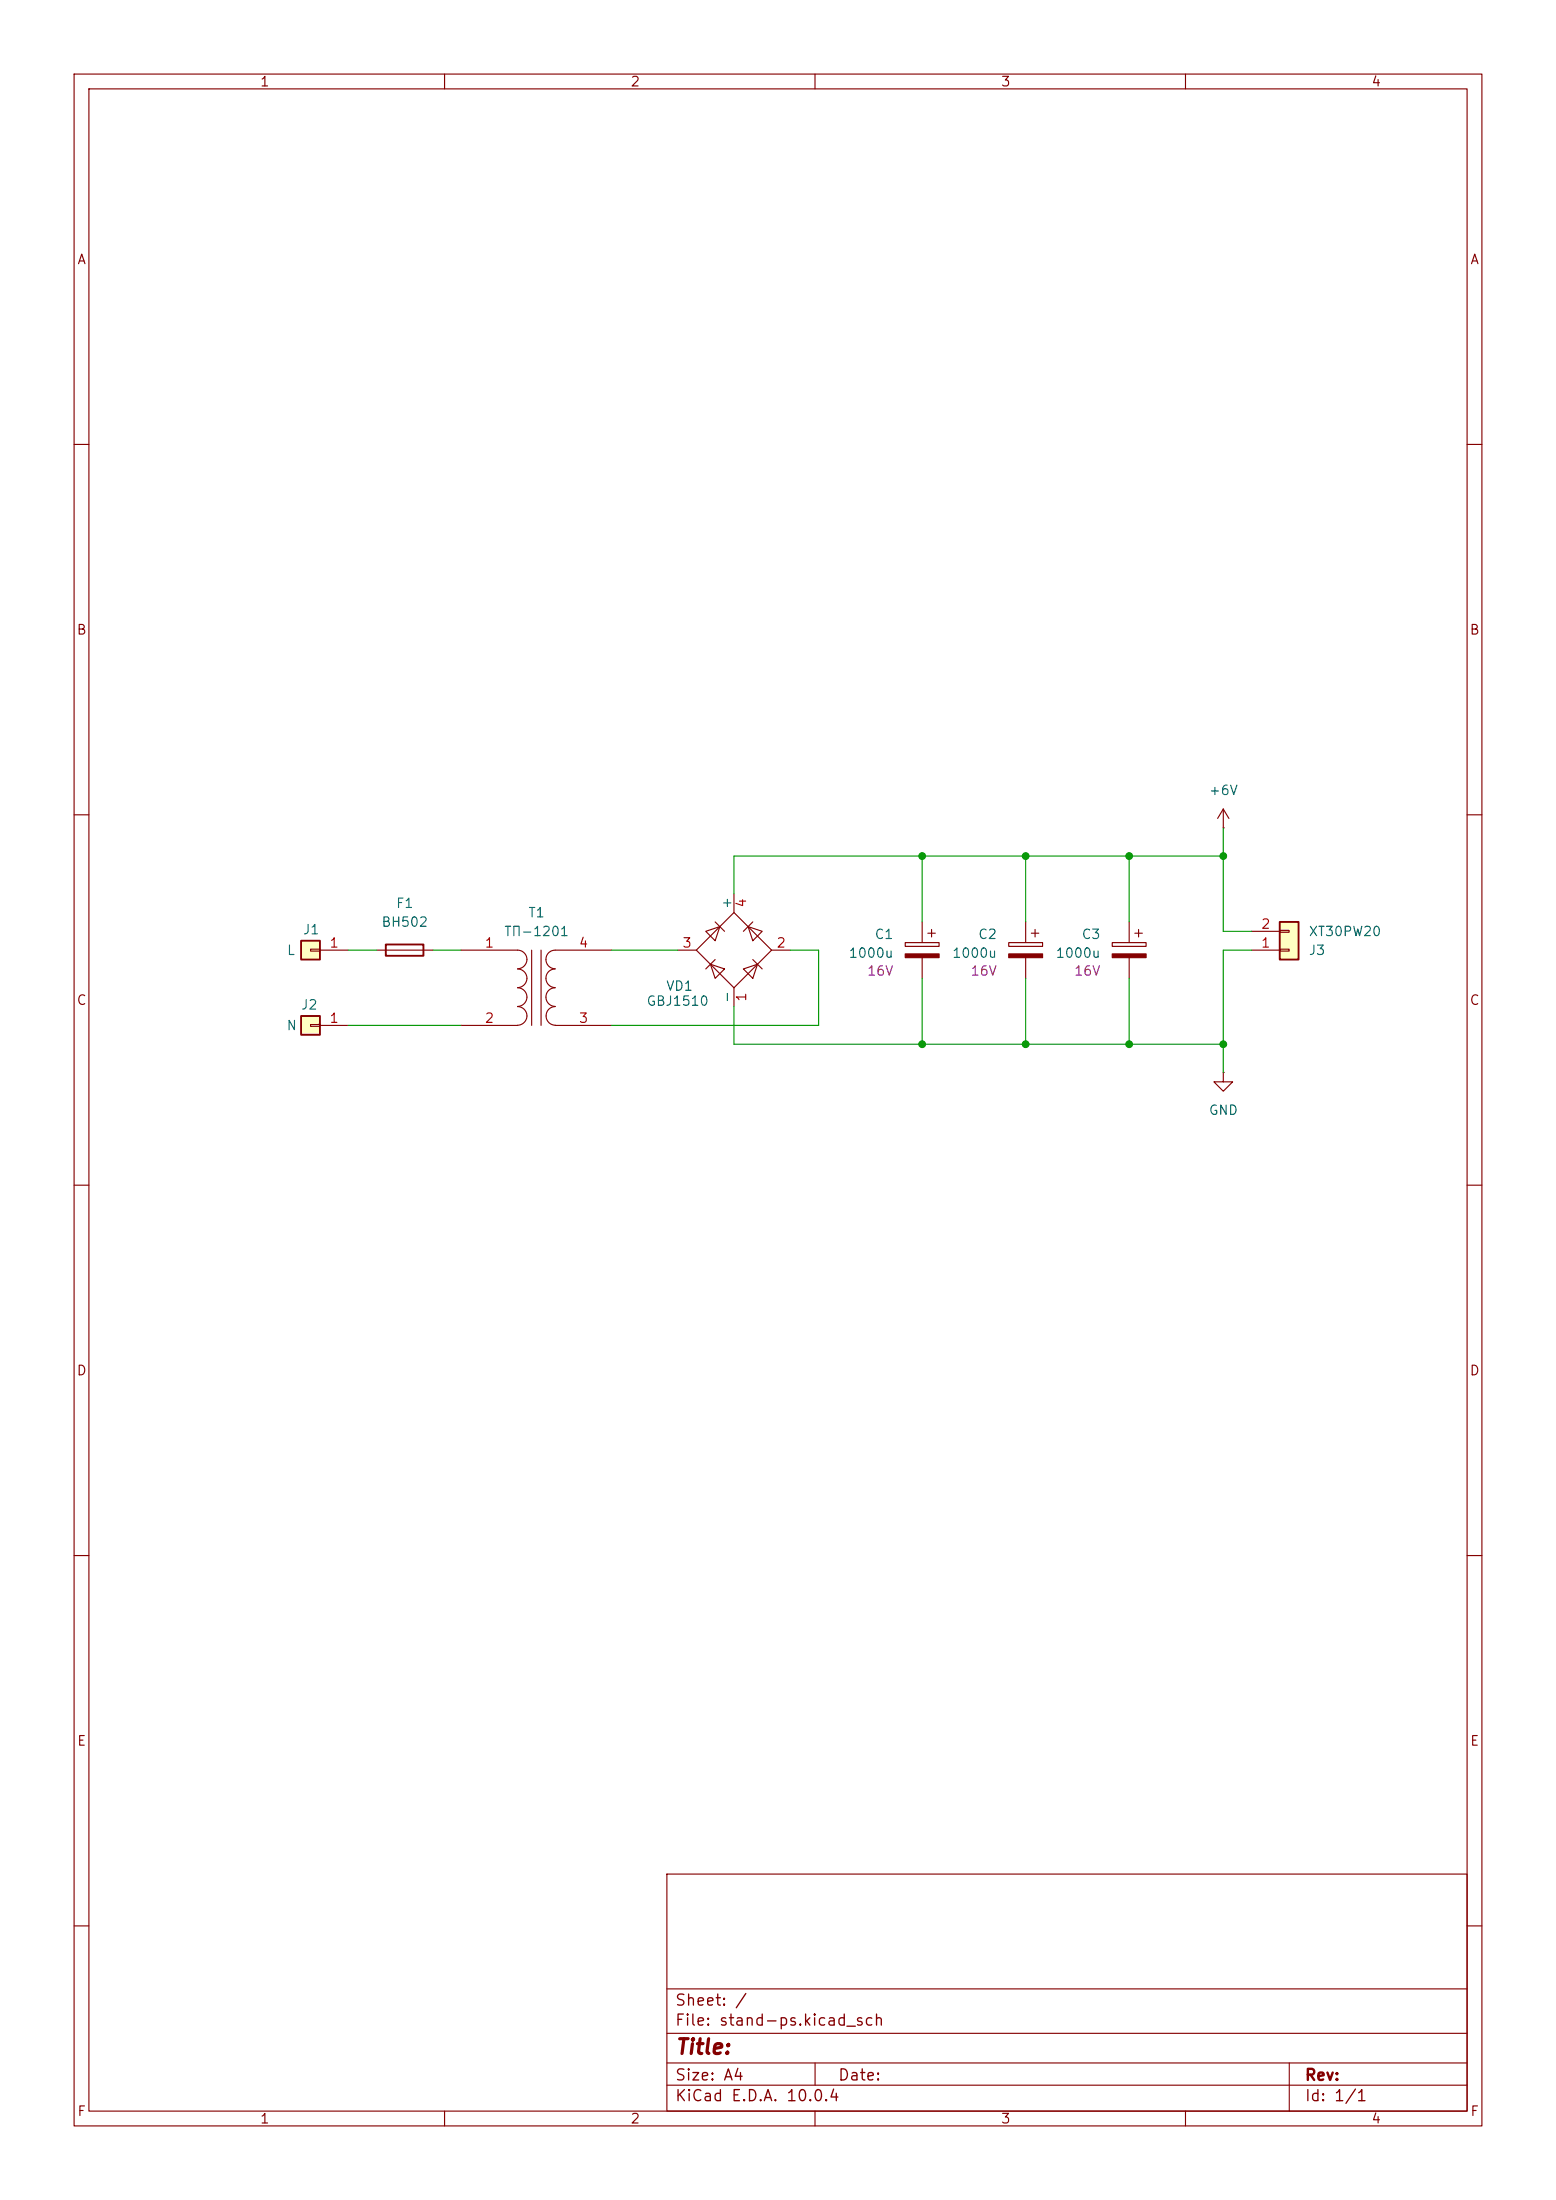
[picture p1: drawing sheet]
(kicad_sch
 (version 20260306)
 (generator "eeschema")
 (generator_version "10.0")
 (paper "A4")
 (lib_symbols
  (symbol "Connector_Generic:Conn_01x01"
   (pin_names
    (offset 1.016) (hide yes)) (exclude_from_sim no) (in_bom yes) (on_board yes)
   (in_pos_files yes)
   (duplicate_pin_numbers_are_jumpers no)
   (property "Reference" "J" (at 0 2.54 0) (show_name no) (do_not_autoplace no) (effects (font (size 1.27 1.27))))
   (property "Value" "Conn_01x01" (at 0 -2.54 0) (show_name no) (do_not_autoplace no) (effects (font (size 1.27 1.27))))
   (property "Footprint" "" (at 0 0 0) (show_name no) (do_not_autoplace no) (hide yes) (effects (font (size 1.27 1.27))))
   (property "Datasheet" "" (at 0 0 0) (show_name no) (do_not_autoplace no) (hide yes) (effects (font (size 1.27 1.27))))
   (property "Description" "Generic connector, single row, 01x01, script generated (kicad-library-utils/schlib/autogen/connector/)" (at 0 0 0) (show_name no) (do_not_autoplace no) (hide yes) (effects (font (size 1.27 1.27))))
   (symbol "Conn_01x01_1_1"
    (rectangle (start -1.27 1.27) (end 1.27 -1.27) (stroke (width 0.254) (type default)) (fill (type background)))
    (rectangle (start -1.27 0.127) (end 0 -0.127) (stroke (width 0.1524) (type default)) (fill (type none)))
    (pin passive line (at -5.08 0 0) (length 3.81) (name "Pin_1" (effects (font (size 1.27 1.27)))) (number "1" (effects (font (size 1.27 1.27))))))
   (embedded_fonts no))
  (symbol "Connector_Generic:Conn_01x02"
   (pin_names
    (offset 1.016) (hide yes)) (exclude_from_sim no) (in_bom yes) (on_board yes)
   (in_pos_files yes)
   (duplicate_pin_numbers_are_jumpers no)
   (property "Reference" "J" (at 0 2.54 0) (show_name no) (do_not_autoplace no) (effects (font (size 1.27 1.27))))
   (property "Value" "Conn_01x02" (at 0 -5.08 0) (show_name no) (do_not_autoplace no) (effects (font (size 1.27 1.27))))
   (property "Footprint" "" (at 0 0 0) (show_name no) (do_not_autoplace no) (hide yes) (effects (font (size 1.27 1.27))))
   (property "Datasheet" "" (at 0 0 0) (show_name no) (do_not_autoplace no) (hide yes) (effects (font (size 1.27 1.27))))
   (property "Description" "Generic connector, single row, 01x02, script generated (kicad-library-utils/schlib/autogen/connector/)" (at 0 0 0) (show_name no) (do_not_autoplace no) (hide yes) (effects (font (size 1.27 1.27))))
   (symbol "Conn_01x02_1_1"
    (rectangle (start -1.27 1.27) (end 1.27 -3.81) (stroke (width 0.254) (type default)) (fill (type background)))
    (rectangle (start -1.27 0.127) (end 0 -0.127) (stroke (width 0.1524) (type default)) (fill (type none)))
    (rectangle (start -1.27 -2.413) (end 0 -2.667) (stroke (width 0.1524) (type default)) (fill (type none)))
    (pin passive line (at -5.08 0 0) (length 3.81) (name "Pin_1" (effects (font (size 1.27 1.27)))) (number "1" (effects (font (size 1.27 1.27)))))
    (pin passive line (at -5.08 -2.54 0) (length 3.81) (name "Pin_2" (effects (font (size 1.27 1.27)))) (number "2" (effects (font (size 1.27 1.27))))))
   (embedded_fonts no))
  (symbol "Device:C_Polarized"
   (pin_numbers (hide yes))
   (pin_names
    (offset 0.254)) (exclude_from_sim no) (in_bom yes) (on_board yes)
   (in_pos_files yes)
   (duplicate_pin_numbers_are_jumpers no)
   (property "Reference" "C" (at 0.635 2.54 0) (show_name no) (do_not_autoplace no) (effects (font (size 1.27 1.27)) (justify left)))
   (property "Value" "C_Polarized" (at 0.635 -2.54 0) (show_name no) (do_not_autoplace no) (effects (font (size 1.27 1.27)) (justify left)))
   (property "Footprint" "" (at 0.9652 -3.81 0) (show_name no) (do_not_autoplace no) (hide yes) (effects (font (size 1.27 1.27))))
   (property "Datasheet" "" (at 0 0 0) (show_name no) (do_not_autoplace no) (hide yes) (effects (font (size 1.27 1.27))))
   (property "Description" "Polarized capacitor" (at 0 0 0) (show_name no) (do_not_autoplace no) (hide yes) (effects (font (size 1.27 1.27))))
   (symbol "C_Polarized_0_1"
    (rectangle (start -2.286 0.508) (end 2.286 1.016) (stroke (width 0) (type default)) (fill (type none)))
    (polyline (pts (xy -1.778 2.286) (xy -0.762 2.286)) (stroke (width 0) (type default)) (fill (type none)))
    (polyline (pts (xy -1.27 2.794) (xy -1.27 1.778)) (stroke (width 0) (type default)) (fill (type none)))
    (rectangle (start 2.286 -0.508) (end -2.286 -1.016) (stroke (width 0) (type default)) (fill (type outline))))
   (symbol "C_Polarized_1_1"
    (pin passive line (at 0 3.81 270) (length 2.794) (name "" (effects (font (size 1.27 1.27)))) (number "1" (effects (font (size 1.27 1.27)))))
    (pin passive line (at 0 -3.81 90) (length 2.794) (name "" (effects (font (size 1.27 1.27)))) (number "2" (effects (font (size 1.27 1.27))))))
   (embedded_fonts no))
  (symbol "Device:Fuse"
   (pin_numbers (hide yes))
   (pin_names
    (offset 0)) (exclude_from_sim no) (in_bom yes) (on_board yes)
   (in_pos_files yes)
   (duplicate_pin_numbers_are_jumpers no)
   (property "Reference" "F" (at 2.032 0 90) (show_name no) (do_not_autoplace no) (effects (font (size 1.27 1.27))))
   (property "Value" "Fuse" (at -1.905 0 90) (show_name no) (do_not_autoplace no) (effects (font (size 1.27 1.27))))
   (property "Footprint" "" (at -1.778 0 90) (show_name no) (do_not_autoplace no) (hide yes) (effects (font (size 1.27 1.27))))
   (property "Datasheet" "" (at 0 0 0) (show_name no) (do_not_autoplace no) (hide yes) (effects (font (size 1.27 1.27))))
   (property "Description" "Fuse" (at 0 0 0) (show_name no) (do_not_autoplace no) (hide yes) (effects (font (size 1.27 1.27))))
   (symbol "Fuse_0_1"
    (rectangle (start -0.762 -2.54) (end 0.762 2.54) (stroke (width 0.254) (type default)) (fill (type none)))
    (polyline (pts (xy 0 2.54) (xy 0 -2.54)) (stroke (width 0) (type default)) (fill (type none))))
   (symbol "Fuse_1_1"
    (pin passive line (at 0 3.81 270) (length 1.27) (name "" (effects (font (size 1.27 1.27)))) (number "1" (effects (font (size 1.27 1.27)))))
    (pin passive line (at 0 -3.81 90) (length 1.27) (name "" (effects (font (size 1.27 1.27)))) (number "2" (effects (font (size 1.27 1.27))))))
   (embedded_fonts no))
  (symbol "Device:Transformer_1P_1S"
   (pin_names
    (offset 1.016) (hide yes)) (exclude_from_sim no) (in_bom yes) (on_board yes)
   (in_pos_files yes)
   (duplicate_pin_numbers_are_jumpers no)
   (property "Reference" "T" (at 0 6.35 0) (show_name no) (do_not_autoplace no) (effects (font (size 1.27 1.27))))
   (property "Value" "Transformer_1P_1S" (at 0 -7.62 0) (show_name no) (do_not_autoplace no) (effects (font (size 1.27 1.27))))
   (property "Footprint" "" (at 0 0 0) (show_name no) (do_not_autoplace no) (hide yes) (effects (font (size 1.27 1.27))))
   (property "Datasheet" "" (at 0 0 0) (show_name no) (do_not_autoplace no) (hide yes) (effects (font (size 1.27 1.27))))
   (property "Description" "Transformer, single primary, single secondary" (at 0 0 0) (show_name no) (do_not_autoplace no) (hide yes) (effects (font (size 1.27 1.27))))
   (symbol "Transformer_1P_1S_0_1"
    (arc (start -1.27 3.81) (mid -1.656 2.9336) (end -2.54 2.5654) (stroke (width 0) (type default)) (fill (type none)))
    (arc (start -1.27 1.27) (mid -1.656 0.3936) (end -2.54 0.0254) (stroke (width 0) (type default)) (fill (type none)))
    (arc (start -1.27 -1.27) (mid -1.656 -2.1464) (end -2.54 -2.5146) (stroke (width 0) (type default)) (fill (type none)))
    (arc (start -1.27 -3.81) (mid -1.656 -4.6864) (end -2.54 -5.0546) (stroke (width 0) (type default)) (fill (type none)))
    (arc (start -2.54 5.08) (mid -1.642 4.708) (end -1.27 3.81) (stroke (width 0) (type default)) (fill (type none)))
    (arc (start -2.54 2.54) (mid -1.642 2.168) (end -1.27 1.27) (stroke (width 0) (type default)) (fill (type none)))
    (arc (start -2.54 0) (mid -1.642 -0.372) (end -1.27 -1.27) (stroke (width 0) (type default)) (fill (type none)))
    (arc (start -2.54 -2.54) (mid -1.642 -2.912) (end -1.27 -3.81) (stroke (width 0) (type default)) (fill (type none)))
    (polyline (pts (xy -0.635 5.08) (xy -0.635 -5.08)) (stroke (width 0) (type default)) (fill (type none)))
    (polyline (pts (xy 0.635 -5.08) (xy 0.635 5.08)) (stroke (width 0) (type default)) (fill (type none)))
    (arc (start 1.2954 3.81) (mid 1.6457 4.7117) (end 2.54 5.08) (stroke (width 0) (type default)) (fill (type none)))
    (arc (start 1.2954 1.27) (mid 1.6457 2.1717) (end 2.54 2.54) (stroke (width 0) (type default)) (fill (type none)))
    (arc (start 1.2954 -1.27) (mid 1.6457 -0.3683) (end 2.54 0) (stroke (width 0) (type default)) (fill (type none)))
    (arc (start 2.54 2.5654) (mid 1.6599 2.9299) (end 1.2954 3.81) (stroke (width 0) (type default)) (fill (type none)))
    (arc (start 2.54 0.0254) (mid 1.6599 0.3899) (end 1.2954 1.27) (stroke (width 0) (type default)) (fill (type none)))
    (arc (start 2.54 -2.5146) (mid 1.6599 -2.1501) (end 1.2954 -1.27) (stroke (width 0) (type default)) (fill (type none)))
    (arc (start 1.3208 -3.81) (mid 1.6711 -2.9085) (end 2.5654 -2.54) (stroke (width 0) (type default)) (fill (type none)))
    (arc (start 2.5654 -5.0546) (mid 1.6851 -4.6902) (end 1.3208 -3.81) (stroke (width 0) (type default)) (fill (type none))))
   (symbol "Transformer_1P_1S_1_1"
    (pin passive line (at -10.16 5.08 0) (length 7.62) (name "AA" (effects (font (size 1.27 1.27)))) (number "1" (effects (font (size 1.27 1.27)))))
    (pin passive line (at -10.16 -5.08 0) (length 7.62) (name "AB" (effects (font (size 1.27 1.27)))) (number "2" (effects (font (size 1.27 1.27)))))
    (pin passive line (at 10.16 -5.08 180) (length 7.62) (name "SA" (effects (font (size 1.27 1.27)))) (number "3" (effects (font (size 1.27 1.27)))))
    (pin passive line (at 10.16 5.08 180) (length 7.62) (name "SB" (effects (font (size 1.27 1.27)))) (number "4" (effects (font (size 1.27 1.27))))))
   (embedded_fonts no))
  (symbol "Diode_Bridge:B40C3x00-2200A"
   (pin_names
    (offset 0)) (exclude_from_sim no) (in_bom yes) (on_board yes)
   (in_pos_files yes)
   (duplicate_pin_numbers_are_jumpers no)
   (property "Reference" "D" (at 2.54 6.985 0) (show_name no) (do_not_autoplace no) (effects (font (size 1.27 1.27)) (justify left)))
   (property "Value" "B40C3x00-2200A" (at 2.54 5.08 0) (show_name no) (do_not_autoplace no) (effects (font (size 1.27 1.27)) (justify left)))
   (property "Footprint" "Diode_THT:Diode_Bridge_32.0x5.6x17.0mm_P10.0mm_P7.5mm" (at 3.81 3.175 0) (show_name no) (do_not_autoplace no) (hide yes) (effects (font (size 1.27 1.27)) (justify left)))
   (property "Datasheet" "https://diotec.com/tl_files/diotec/files/pdf/datasheets/b40c3700" (at 0 0 0) (show_name no) (do_not_autoplace no) (hide yes) (effects (font (size 1.27 1.27))))
   (property "Description" "Silicon Bridge Rectifier, 40V Vrms, 2.2A If, pins=-AA+, SIL-package" (at 0 0 0) (show_name no) (do_not_autoplace no) (hide yes) (effects (font (size 1.27 1.27))))
   (symbol "B40C3x00-2200A_0_1"
    (polyline (pts (xy -5.08 0) (xy 0 -5.08) (xy 5.08 0) (xy 0 5.08) (xy -5.08 0)) (stroke (width 0) (type default)) (fill (type none)))
    (polyline (pts (xy -3.81 2.54) (xy -2.54 1.27) (xy -1.905 3.175) (xy -3.81 2.54)) (stroke (width 0) (type default)) (fill (type none)))
    (polyline (pts (xy -2.54 3.81) (xy -1.27 2.54)) (stroke (width 0) (type default)) (fill (type none)))
    (polyline (pts (xy -2.54 -1.27) (xy -3.81 -2.54) (xy -1.905 -3.175) (xy -2.54 -1.27)) (stroke (width 0) (type default)) (fill (type none)))
    (polyline (pts (xy -1.27 -2.54) (xy -2.54 -3.81)) (stroke (width 0) (type default)) (fill (type none)))
    (polyline (pts (xy 1.27 2.54) (xy 2.54 3.81) (xy 3.175 1.905) (xy 1.27 2.54)) (stroke (width 0) (type default)) (fill (type none)))
    (polyline (pts (xy 2.54 1.27) (xy 3.81 2.54)) (stroke (width 0) (type default)) (fill (type none)))
    (polyline (pts (xy 2.54 -1.27) (xy 3.81 -2.54)) (stroke (width 0) (type default)) (fill (type none)))
    (polyline (pts (xy 3.175 -1.905) (xy 1.27 -2.54) (xy 2.54 -3.81) (xy 3.175 -1.905)) (stroke (width 0) (type default)) (fill (type none))))
   (symbol "B40C3x00-2200A_1_1"
    (pin passive line (at -7.62 0 0) (length 2.54) (name "-" (effects (font (size 1.27 1.27)))) (number "1" (effects (font (size 1.27 1.27)))))
    (pin passive line (at 0 7.62 270) (length 2.54) (name "" (effects (font (size 1.27 1.27)))) (number "2" (effects (font (size 1.27 1.27)))))
    (pin passive line (at 0 -7.62 90) (length 2.54) (name "" (effects (font (size 1.27 1.27)))) (number "3" (effects (font (size 1.27 1.27)))))
    (pin passive line (at 7.62 0 180) (length 2.54) (name "+" (effects (font (size 1.27 1.27)))) (number "4" (effects (font (size 1.27 1.27))))))
   (embedded_fonts no))
  (symbol "power:+6V"
   (power global)
   (pin_numbers (hide yes))
   (pin_names
    (offset 0) (hide yes)) (exclude_from_sim no) (in_bom yes) (on_board yes)
   (in_pos_files yes)
   (duplicate_pin_numbers_are_jumpers no)
   (property "Reference" "#PWR" (at 0 -3.81 0) (show_name no) (do_not_autoplace no) (hide yes) (effects (font (size 1.27 1.27))))
   (property "Value" "+6V" (at 0 3.556 0) (show_name no) (do_not_autoplace no) (effects (font (size 1.27 1.27))))
   (property "Footprint" "" (at 0 0 0) (show_name no) (do_not_autoplace no) (hide yes) (effects (font (size 1.27 1.27))))
   (property "Datasheet" "" (at 0 0 0) (show_name no) (do_not_autoplace no) (hide yes) (effects (font (size 1.27 1.27))))
   (property "Description" "Power symbol creates a global label with name \"+6V\"" (at 0 0 0) (show_name no) (do_not_autoplace no) (hide yes) (effects (font (size 1.27 1.27))))
   (symbol "+6V_0_1"
    (polyline (pts (xy -0.762 1.27) (xy 0 2.54)) (stroke (width 0) (type default)) (fill (type none)))
    (polyline (pts (xy 0 2.54) (xy 0.762 1.27)) (stroke (width 0) (type default)) (fill (type none)))
    (polyline (pts (xy 0 0) (xy 0 2.54)) (stroke (width 0) (type default)) (fill (type none))))
   (symbol "+6V_1_1"
    (pin power_in line (at 0 0 90) (length 0) (name "" (effects (font (size 1.27 1.27)))) (number "1" (effects (font (size 1.27 1.27))))))
   (embedded_fonts no))
  (symbol "power:GND"
   (power global)
   (pin_numbers (hide yes))
   (pin_names
    (offset 0) (hide yes)) (exclude_from_sim no) (in_bom yes) (on_board yes)
   (in_pos_files yes)
   (duplicate_pin_numbers_are_jumpers no)
   (property "Reference" "#PWR" (at 0 -6.35 0) (show_name no) (do_not_autoplace no) (hide yes) (effects (font (size 1.27 1.27))))
   (property "Value" "GND" (at 0 -3.81 0) (show_name no) (do_not_autoplace no) (effects (font (size 1.27 1.27))))
   (property "Footprint" "" (at 0 0 0) (show_name no) (do_not_autoplace no) (hide yes) (effects (font (size 1.27 1.27))))
   (property "Datasheet" "" (at 0 0 0) (show_name no) (do_not_autoplace no) (hide yes) (effects (font (size 1.27 1.27))))
   (property "Description" "Power symbol creates a global label with name \"GND\" , ground" (at 0 0 0) (show_name no) (do_not_autoplace no) (hide yes) (effects (font (size 1.27 1.27))))
   (symbol "GND_0_1"
    (polyline (pts (xy 0 0) (xy 0 -1.27) (xy 1.27 -1.27) (xy 0 -2.54) (xy -1.27 -1.27) (xy 0 -1.27)) (stroke (width 0) (type default)) (fill (type none))))
   (symbol "GND_1_1"
    (pin power_in line (at 0 0 270) (length 0) (name "" (effects (font (size 1.27 1.27)))) (number "1" (effects (font (size 1.27 1.27))))))
   (embedded_fonts no)))
 (junction
  (at 194.31 58.42)
  (diameter 0)
  (color 0 0 0 0))
 (junction
  (at 181.61 58.42)
  (diameter 0)
  (color 0 0 0 0))
 (junction
  (at 153.67 83.82)
  (diameter 0)
  (color 0 0 0 0))
 (junction
  (at 194.31 83.82)
  (diameter 0)
  (color 0 0 0 0))
 (junction
  (at 181.61 83.82)
  (diameter 0)
  (color 0 0 0 0))
 (junction
  (at 153.67 58.42)
  (diameter 0)
  (color 0 0 0 0))
 (junction
  (at 167.64 58.42)
  (diameter 0)
  (color 0 0 0 0))
 (junction
  (at 167.64 83.82)
  (diameter 0)
  (color 0 0 0 0))
 (wire
  (pts (xy 181.61 58.42) (xy 194.31 58.42))
  (stroke (width 0) (type default)))
 (wire
  (pts (xy 194.31 58.42) (xy 194.31 68.58))
  (stroke (width 0) (type default)))
 (wire
  (pts (xy 181.61 83.82) (xy 167.64 83.82))
  (stroke (width 0) (type default)))
 (wire
  (pts (xy 181.61 74.93) (xy 181.61 83.82))
  (stroke (width 0) (type default)))
 (wire
  (pts (xy 111.76 71.12) (xy 120.65 71.12))
  (stroke (width 0) (type default)))
 (wire
  (pts (xy 139.7 81.28) (xy 139.7 71.12))
  (stroke (width 0) (type default)))
 (wire
  (pts (xy 167.64 67.31) (xy 167.64 58.42))
  (stroke (width 0) (type default)))
 (wire
  (pts (xy 91.44 81.28) (xy 76.2 81.28))
  (stroke (width 0) (type default)))
 (wire
  (pts (xy 194.31 68.58) (xy 198.12 68.58))
  (stroke (width 0) (type default)))
 (wire
  (pts (xy 111.76 81.28) (xy 139.7 81.28))
  (stroke (width 0) (type default)))
 (wire
  (pts (xy 181.61 67.31) (xy 181.61 58.42))
  (stroke (width 0) (type default)))
 (wire
  (pts (xy 153.67 67.31) (xy 153.67 58.42))
  (stroke (width 0) (type default)))
 (wire
  (pts (xy 194.31 83.82) (xy 194.31 87.63))
  (stroke (width 0) (type default)))
 (wire
  (pts (xy 167.64 74.93) (xy 167.64 83.82))
  (stroke (width 0) (type default)))
 (wire
  (pts (xy 128.27 78.74) (xy 128.27 83.82))
  (stroke (width 0) (type default)))
 (wire
  (pts (xy 80.01 71.12) (xy 76.2 71.12))
  (stroke (width 0) (type default)))
 (wire
  (pts (xy 153.67 58.42) (xy 128.27 58.42))
  (stroke (width 0) (type default)))
 (wire
  (pts (xy 91.44 71.12) (xy 87.63 71.12))
  (stroke (width 0) (type default)))
 (wire
  (pts (xy 139.7 71.12) (xy 135.89 71.12))
  (stroke (width 0) (type default)))
 (wire
  (pts (xy 128.27 63.5) (xy 128.27 58.42))
  (stroke (width 0) (type default)))
 (wire
  (pts (xy 194.31 71.12) (xy 198.12 71.12))
  (stroke (width 0) (type default)))
 (wire
  (pts (xy 194.31 71.12) (xy 194.31 83.82))
  (stroke (width 0) (type default)))
 (wire
  (pts (xy 167.64 58.42) (xy 153.67 58.42))
  (stroke (width 0) (type default)))
 (wire
  (pts (xy 153.67 74.93) (xy 153.67 83.82))
  (stroke (width 0) (type default)))
 (wire
  (pts (xy 153.67 83.82) (xy 128.27 83.82))
  (stroke (width 0) (type default)))
 (wire
  (pts (xy 194.31 54.61) (xy 194.31 58.42))
  (stroke (width 0) (type default)))
 (wire
  (pts (xy 167.64 83.82) (xy 153.67 83.82))
  (stroke (width 0) (type default)))
 (wire
  (pts (xy 181.61 83.82) (xy 194.31 83.82))
  (stroke (width 0) (type default)))
 (wire
  (pts (xy 181.61 58.42) (xy 167.64 58.42))
  (stroke (width 0) (type default)))
 (symbol
  (lib_id "Connector_Generic:Conn_01x02")
  (at 203.2 71.12 0)
  (mirror x)
  (unit 1)
  (body_style 1)
  (exclude_from_sim no)
  (in_bom yes)
  (on_board yes)
  (in_pos_files yes)
  (dnp no)
  (property "Reference" "J3" (at 205.74 71.1201 0) (show_name no) (do_not_autoplace no) (effects (font (size 1.27 1.27)) (justify left)))
  (property "Value" "XT30PW20" (at 205.74 68.5801 0) (show_name no) (do_not_autoplace no) (effects (font (size 1.27 1.27)) (justify left)))
  (property "Footprint" "Connector_AMASS:AMASS_XT30PW-M_1x02_P2.50mm_Horizontal" (at 203.2 71.12 0) (hide yes) (show_name no) (do_not_autoplace no) (effects (font (size 1.27 1.27))))
  (property "Datasheet" "" (at 203.2 71.12 0) (hide yes) (show_name no) (do_not_autoplace no) (effects (font (size 1.27 1.27))))
  (property "Description" "Generic connector, single row, 01x02, script generated (kicad-library-utils/schlib/autogen/connector/)" (at 203.2 71.12 0) (hide yes) (show_name no) (do_not_autoplace no) (effects (font (size 1.27 1.27))))
  (pin "2")
  (pin "1"))
 (symbol
  (lib_id "Device:Transformer_1P_1S")
  (at 101.6 76.2 0)
  (unit 1)
  (body_style 1)
  (exclude_from_sim no)
  (in_bom yes)
  (on_board yes)
  (in_pos_files yes)
  (dnp no)
  (property "Reference" "T1" (at 101.6127 66.04 0) (show_name no) (do_not_autoplace no) (effects (font (size 1.27 1.27))))
  (property "Value" "ТП-1201" (at 101.6127 68.58 0) (show_name no) (do_not_autoplace no) (effects (font (size 1.27 1.27))))
  (property "Footprint" "stand-ps:TP-1201" (at 101.6 76.2 0) (hide yes) (show_name no) (do_not_autoplace no) (effects (font (size 1.27 1.27))))
  (property "Datasheet" "" (at 101.6 76.2 0) (hide yes) (show_name no) (do_not_autoplace no) (effects (font (size 1.27 1.27))))
  (property "Description" "Transformer, single primary, single secondary" (at 101.6 76.2 0) (hide yes) (show_name no) (do_not_autoplace no) (effects (font (size 1.27 1.27))))
  (pin "2")
  (pin "1")
  (pin "4")
  (pin "3"))
 (symbol
  (lib_id "Diode_Bridge:B40C3x00-2200A")
  (at 128.27 71.12 270)
  (mirror x)
  (unit 1)
  (body_style 1)
  (exclude_from_sim no)
  (in_bom yes)
  (on_board yes)
  (in_pos_files yes)
  (dnp no)
  (property "Reference" "VD1" (at 120.904 75.946 90) (show_name no) (do_not_autoplace no) (effects (font (size 1.27 1.27))))
  (property "Value" "GBJ1510" (at 120.65 77.978 90) (show_name no) (do_not_autoplace no) (effects (font (size 1.27 1.27))))
  (property "Footprint" "Diode_THT:Diode_Bridge_32.0x5.6x17.0mm_P10.0mm_P7.5mm" (at 131.445 67.31 0) (hide yes) (show_name no) (do_not_autoplace no) (effects (font (size 1.27 1.27)) (justify left)))
  (property "Datasheet" "https://diotec.com/tl_files/diotec/files/pdf/datasheets/b40c3700" (at 128.27 71.12 0) (hide yes) (show_name no) (do_not_autoplace no) (effects (font (size 1.27 1.27))))
  (property "Description" "Silicon Bridge Rectifier, 40V Vrms, 2.2A If, pins=-AA+, SIL-package" (at 128.27 71.12 0) (hide yes) (show_name no) (do_not_autoplace no) (effects (font (size 1.27 1.27))))
  (pin "3")
  (pin "1")
  (pin "2")
  (pin "4"))
 (symbol
  (lib_id "power:GND")
  (at 194.31 87.63 0)
  (unit 1)
  (body_style 1)
  (exclude_from_sim no)
  (in_bom yes)
  (on_board yes)
  (in_pos_files yes)
  (dnp no)
  (fields_autoplaced yes)
  (property "Reference" "#PWR01" (at 194.31 93.98 0) (hide yes) (show_name no) (do_not_autoplace no) (effects (font (size 1.27 1.27))))
  (property "Value" "GND" (at 194.31 92.71 0) (show_name no) (do_not_autoplace no) (effects (font (size 1.27 1.27))))
  (property "Footprint" "" (at 194.31 87.63 0) (hide yes) (show_name no) (do_not_autoplace no) (effects (font (size 1.27 1.27))))
  (property "Datasheet" "" (at 194.31 87.63 0) (hide yes) (show_name no) (do_not_autoplace no) (effects (font (size 1.27 1.27))))
  (property "Description" "Power symbol creates a global label with name \"GND\" , ground" (at 194.31 87.63 0) (hide yes) (show_name no) (do_not_autoplace no) (effects (font (size 1.27 1.27))))
  (pin "1"))
 (symbol
  (lib_id "Device:C_Polarized")
  (at 167.64 71.12 0)
  (mirror y)
  (unit 1)
  (body_style 1)
  (exclude_from_sim no)
  (in_bom yes)
  (on_board yes)
  (in_pos_files yes)
  (dnp no)
  (property "Reference" "C2" (at 163.83 68.9609 0) (show_name no) (do_not_autoplace no) (effects (font (size 1.27 1.27)) (justify left)))
  (property "Value" "1000u" (at 163.83 71.5009 0) (show_name no) (do_not_autoplace no) (effects (font (size 1.27 1.27)) (justify left)))
  (property "Footprint" "stand-ps:C_Radial_D10.0mm_H16.0mm_P5.00mm" (at 166.6748 74.93 0) (hide yes) (show_name no) (do_not_autoplace no) (effects (font (size 1.27 1.27))))
  (property "Datasheet" "" (at 167.64 71.12 0) (hide yes) (show_name no) (do_not_autoplace no) (effects (font (size 1.27 1.27))))
  (property "Description" "Polarized capacitor" (at 167.64 71.12 0) (hide yes) (show_name no) (do_not_autoplace no) (effects (font (size 1.27 1.27))))
  (property "Voltage" "16V" (at 163.83 73.914 0) (show_name no) (do_not_autoplace no) (effects (font (size 1.27 1.27)) (justify left)))
  (pin "1")
  (pin "2"))
 (symbol
  (lib_id "Connector_Generic:Conn_01x01")
  (at 71.12 81.28 0)
  (mirror y)
  (unit 1)
  (body_style 1)
  (exclude_from_sim no)
  (in_bom yes)
  (on_board yes)
  (in_pos_files yes)
  (dnp no)
  (property "Reference" "J2" (at 72.136 78.486 0) (show_name no) (do_not_autoplace no) (effects (font (size 1.27 1.27)) (justify left)))
  (property "Value" "N" (at 69.342 81.28 0) (show_name no) (do_not_autoplace no) (effects (font (size 1.27 1.27)) (justify left)))
  (property "Footprint" "stand-ps:TH3" (at 71.12 81.28 0) (hide yes) (show_name no) (do_not_autoplace no) (effects (font (size 1.27 1.27))))
  (property "Datasheet" "" (at 71.12 81.28 0) (hide yes) (show_name no) (do_not_autoplace no) (effects (font (size 1.27 1.27))))
  (property "Description" "Generic connector, single row, 01x01, script generated (kicad-library-utils/schlib/autogen/connector/)" (at 71.12 81.28 0) (hide yes) (show_name no) (do_not_autoplace no) (effects (font (size 1.27 1.27))))
  (pin "1"))
 (symbol
  (lib_id "Connector_Generic:Conn_01x01")
  (at 71.12 71.12 0)
  (mirror y)
  (unit 1)
  (body_style 1)
  (exclude_from_sim no)
  (in_bom yes)
  (on_board yes)
  (in_pos_files yes)
  (dnp no)
  (property "Reference" "J1" (at 72.39 68.326 0) (show_name no) (do_not_autoplace no) (effects (font (size 1.27 1.27)) (justify left)))
  (property "Value" "L" (at 69.088 71.12 0) (show_name no) (do_not_autoplace no) (effects (font (size 1.27 1.27)) (justify left)))
  (property "Footprint" "stand-ps:TH3" (at 71.12 71.12 0) (hide yes) (show_name no) (do_not_autoplace no) (effects (font (size 1.27 1.27))))
  (property "Datasheet" "" (at 71.12 71.12 0) (hide yes) (show_name no) (do_not_autoplace no) (effects (font (size 1.27 1.27))))
  (property "Description" "Generic connector, single row, 01x01, script generated (kicad-library-utils/schlib/autogen/connector/)" (at 71.12 71.12 0) (hide yes) (show_name no) (do_not_autoplace no) (effects (font (size 1.27 1.27))))
  (pin "1"))
 (symbol
  (lib_id "Device:C_Polarized")
  (at 181.61 71.12 0)
  (mirror y)
  (unit 1)
  (body_style 1)
  (exclude_from_sim no)
  (in_bom yes)
  (on_board yes)
  (in_pos_files yes)
  (dnp no)
  (property "Reference" "C3" (at 177.8 68.9609 0) (show_name no) (do_not_autoplace no) (effects (font (size 1.27 1.27)) (justify left)))
  (property "Value" "1000u" (at 177.8 71.5009 0) (show_name no) (do_not_autoplace no) (effects (font (size 1.27 1.27)) (justify left)))
  (property "Footprint" "stand-ps:C_Radial_D10.0mm_H16.0mm_P5.00mm" (at 180.6448 74.93 0) (hide yes) (show_name no) (do_not_autoplace no) (effects (font (size 1.27 1.27))))
  (property "Datasheet" "" (at 181.61 71.12 0) (hide yes) (show_name no) (do_not_autoplace no) (effects (font (size 1.27 1.27))))
  (property "Description" "Polarized capacitor" (at 181.61 71.12 0) (hide yes) (show_name no) (do_not_autoplace no) (effects (font (size 1.27 1.27))))
  (property "Voltage" "16V" (at 177.8 73.914 0) (show_name no) (do_not_autoplace no) (effects (font (size 1.27 1.27)) (justify left)))
  (pin "1")
  (pin "2"))
 (symbol
  (lib_id "power:+6V")
  (at 194.31 54.61 0)
  (unit 1)
  (body_style 1)
  (exclude_from_sim no)
  (in_bom yes)
  (on_board yes)
  (in_pos_files yes)
  (dnp no)
  (fields_autoplaced yes)
  (property "Reference" "#PWR02" (at 194.31 58.42 0) (hide yes) (show_name no) (do_not_autoplace no) (effects (font (size 1.27 1.27))))
  (property "Value" "+6V" (at 194.31 49.53 0) (show_name no) (do_not_autoplace no) (effects (font (size 1.27 1.27))))
  (property "Footprint" "" (at 194.31 54.61 0) (hide yes) (show_name no) (do_not_autoplace no) (effects (font (size 1.27 1.27))))
  (property "Datasheet" "" (at 194.31 54.61 0) (hide yes) (show_name no) (do_not_autoplace no) (effects (font (size 1.27 1.27))))
  (property "Description" "Power symbol creates a global label with name \"+6V\"" (at 194.31 54.61 0) (hide yes) (show_name no) (do_not_autoplace no) (effects (font (size 1.27 1.27))))
  (pin "1"))
 (symbol
  (lib_id "Device:C_Polarized")
  (at 153.67 71.12 0)
  (mirror y)
  (unit 1)
  (body_style 1)
  (exclude_from_sim no)
  (in_bom yes)
  (on_board yes)
  (in_pos_files yes)
  (dnp no)
  (property "Reference" "C1" (at 149.86 68.9609 0) (show_name no) (do_not_autoplace no) (effects (font (size 1.27 1.27)) (justify left)))
  (property "Value" "1000u" (at 149.86 71.5009 0) (show_name no) (do_not_autoplace no) (effects (font (size 1.27 1.27)) (justify left)))
  (property "Footprint" "stand-ps:C_Radial_D10.0mm_H16.0mm_P5.00mm" (at 152.7048 74.93 0) (hide yes) (show_name no) (do_not_autoplace no) (effects (font (size 1.27 1.27))))
  (property "Datasheet" "" (at 153.67 71.12 0) (hide yes) (show_name no) (do_not_autoplace no) (effects (font (size 1.27 1.27))))
  (property "Description" "Polarized capacitor" (at 153.67 71.12 0) (hide yes) (show_name no) (do_not_autoplace no) (effects (font (size 1.27 1.27))))
  (property "Voltage" "16V" (at 149.86 73.914 0) (show_name no) (do_not_autoplace no) (effects (font (size 1.27 1.27)) (justify left)))
  (pin "1")
  (pin "2"))
 (symbol
  (lib_id "Device:Fuse")
  (at 83.82 71.12 270)
  (mirror x)
  (unit 1)
  (body_style 1)
  (exclude_from_sim no)
  (in_bom yes)
  (on_board yes)
  (in_pos_files yes)
  (dnp no)
  (fields_autoplaced yes)
  (property "Reference" "F1" (at 83.82 64.77 90) (show_name no) (do_not_autoplace no) (effects (font (size 1.27 1.27))))
  (property "Value" "BH502" (at 83.82 67.31 90) (show_name no) (do_not_autoplace no) (effects (font (size 1.27 1.27))))
  (property "Footprint" "stand-ps:BH502" (at 83.82 72.898 90) (hide yes) (show_name no) (do_not_autoplace no) (effects (font (size 1.27 1.27))))
  (property "Datasheet" "" (at 83.82 71.12 0) (hide yes) (show_name no) (do_not_autoplace no) (effects (font (size 1.27 1.27))))
  (property "Description" "Fuse" (at 83.82 71.12 0) (hide yes) (show_name no) (do_not_autoplace no) (effects (font (size 1.27 1.27))))
  (pin "2")
  (pin "1"))
 (sheet_instances
  (path ""
   (page "1")))
 (embedded_fonts no))
